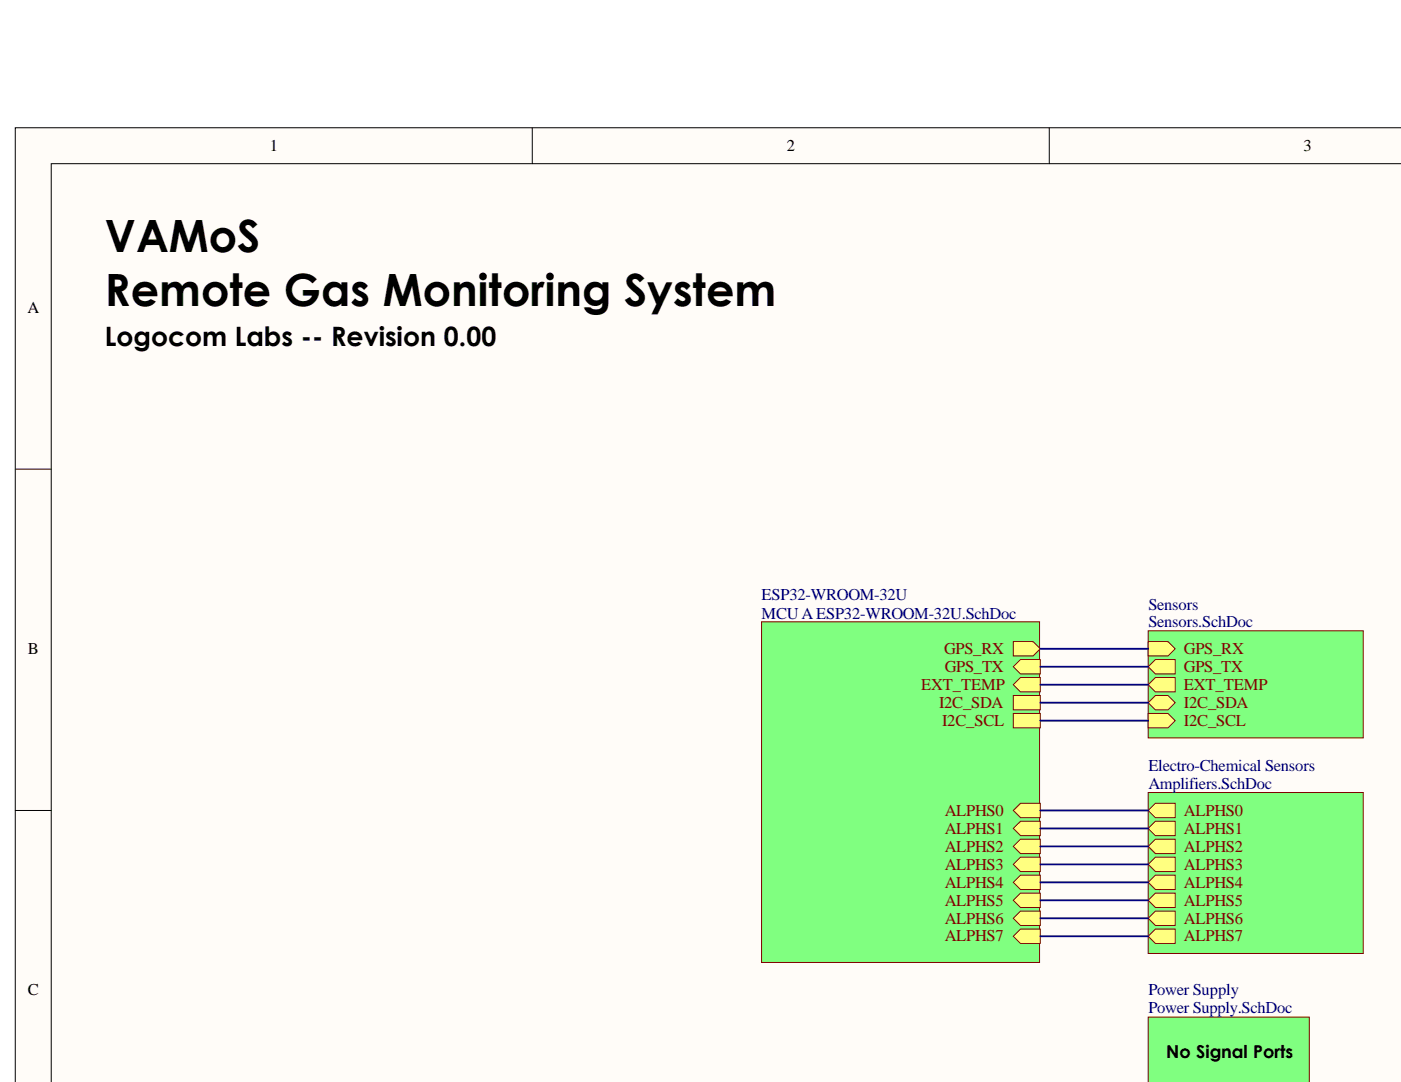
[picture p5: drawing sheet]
<svg xmlns="http://www.w3.org/2000/svg" width="186mm" height="144mm" viewBox="0 0 186 144" stroke-linecap="round" stroke-linejoin="round" font-family="sans-serif">
<g fill="#fffcf8" stroke="#000" stroke-width=".13">
<path d="M2 17h184.3v127h-184.3z"/>
<path d="M6.8 21.8h179.5v122.2h-179.5z"/>
</g>
<path d="M70.8 17v4.8M139.5 17v4.8M2 62.4h4.8M2 107.8h4.8" fill="none" stroke="#000" stroke-width=".13"/>
<path d="M152.7 83.9h28.5v14.3h-28.5z" fill="#80ff80" stroke="#800000" stroke-width=".13"/>
<path d="M152.7 85.3h2.6l.9 1-.9 1h-2.6z" fill-rule="evenodd" fill="#ffff80"/>
<path d="M152.7 85.3h2.6l.9 1-.9 1h-2.6z" fill="none" stroke="#800000" stroke-width=".13"/>
<path d="M152.7 88.7l.9-1h2.6v2h-2.6z" fill-rule="evenodd" fill="#ffff80"/>
<path d="M152.7 88.7l.9-1h2.6v2h-2.6z" fill="none" stroke="#800000" stroke-width=".13"/>
<path d="M152.7 91.1l.9-1h2.6v1.9h-2.6z" fill-rule="evenodd" fill="#ffff80"/>
<path d="M152.7 91.1l.9-1h2.6v1.9h-2.6z" fill="none" stroke="#800000" stroke-width=".13"/>
<path d="M152.7 93.5l.9-1h1.7l.9 1-.9 .9h-1.7z" fill-rule="evenodd" fill="#ffff80"/>
<path d="M152.7 93.5l.9-1h1.7l.9 1-.9 .9h-1.7z" fill="none" stroke="#800000" stroke-width=".13"/>
<path d="M152.7 94.9h2.6l.9 1-.9 .9h-2.6z" fill-rule="evenodd" fill="#ffff80"/>
<path d="M152.7 94.9h2.6l.9 1-.9 .9h-2.6z" fill="none" stroke="#800000" stroke-width=".13"/>
<path d="M152.7 105.4h28.5v21.4h-28.5z" fill="#80ff80" stroke="#800000" stroke-width=".13"/>
<path d="M152.7 119.8l.9-1h2.6v1.9h-2.6z" fill-rule="evenodd" fill="#ffff80"/>
<path d="M152.7 119.8l.9-1h2.6v1.9h-2.6z" fill="none" stroke="#800000" stroke-width=".13"/>
<path d="M152.7 117.4l.9-1h2.6v1.9h-2.6z" fill-rule="evenodd" fill="#ffff80"/>
<path d="M152.7 117.4l.9-1h2.6v1.9h-2.6z" fill="none" stroke="#800000" stroke-width=".13"/>
<path d="M152.7 124.5l.9-.9h2.6v1.9h-2.6z" fill-rule="evenodd" fill="#ffff80"/>
<path d="M152.7 124.5l.9-.9h2.6v1.9h-2.6z" fill="none" stroke="#800000" stroke-width=".13"/>
<path d="M152.7 107.8l.9-.9h2.6v1.9h-2.6z" fill-rule="evenodd" fill="#ffff80"/>
<path d="M152.7 107.8l.9-.9h2.6v1.9h-2.6z" fill="none" stroke="#800000" stroke-width=".13"/>
<path d="M152.7 122.2l.9-1h2.6v1.9h-2.6z" fill-rule="evenodd" fill="#ffff80"/>
<path d="M152.7 122.2l.9-1h2.6v1.9h-2.6z" fill="none" stroke="#800000" stroke-width=".13"/>
<path d="M152.7 115l.9-1h2.6v1.9h-2.6z" fill-rule="evenodd" fill="#ffff80"/>
<path d="M152.7 115l.9-1h2.6v1.9h-2.6z" fill="none" stroke="#800000" stroke-width=".13"/>
<path d="M152.7 112.6l.9-1h2.6v2h-2.6z" fill-rule="evenodd" fill="#ffff80"/>
<path d="M152.7 112.6l.9-1h2.6v2h-2.6z" fill="none" stroke="#800000" stroke-width=".13"/>
<path d="M152.7 110.2l.9-1h2.6v2h-2.6z" fill-rule="evenodd" fill="#ffff80"/>
<path d="M152.7 110.2l.9-1h2.6v2h-2.6z" fill="none" stroke="#800000" stroke-width=".13"/>
<g fill="#80ff80" stroke="#800000" stroke-width=".13">
<path d="M152.7 135.3h21.4v8.7h-21.4z"/>
<path d="M101.3 82.7h36.9v45.3h-36.9z"/>
</g>
<path d="M134.7 85.3h2.7l.9 1-.9 1h-2.7z" fill-rule="evenodd" fill="#ffff80"/>
<path d="M134.7 85.3h2.7l.9 1-.9 1h-2.7z" fill="none" stroke="#800000" stroke-width=".13"/>
<path d="M134.7 110.2l1-1h2.6v2h-2.6z" fill-rule="evenodd" fill="#ffff80"/>
<path d="M134.7 110.2l1-1h2.6v2h-2.6z" fill="none" stroke="#800000" stroke-width=".13"/>
<path d="M134.7 117.4l1-1h2.6v1.9h-2.6z" fill-rule="evenodd" fill="#ffff80"/>
<path d="M134.7 117.4l1-1h2.6v1.9h-2.6z" fill="none" stroke="#800000" stroke-width=".13"/>
<path d="M134.7 91.1l1-1h2.6v1.9h-2.6z" fill-rule="evenodd" fill="#ffff80"/>
<path d="M134.7 91.1l1-1h2.6v1.9h-2.6z" fill="none" stroke="#800000" stroke-width=".13"/>
<path d="M134.7 112.6l1-1h2.6v2h-2.6z" fill-rule="evenodd" fill="#ffff80"/>
<path d="M134.7 112.6l1-1h2.6v2h-2.6z" fill="none" stroke="#800000" stroke-width=".13"/>
<path d="M134.7 119.8l1-1h2.6v1.9h-2.6z" fill-rule="evenodd" fill="#ffff80"/>
<path d="M134.7 119.8l1-1h2.6v1.9h-2.6z" fill="none" stroke="#800000" stroke-width=".13"/>
<path d="M134.7 124.5l1-.9h2.6v1.9h-2.6z" fill-rule="evenodd" fill="#ffff80"/>
<path d="M134.7 124.5l1-.9h2.6v1.9h-2.6z" fill="none" stroke="#800000" stroke-width=".13"/>
<path d="M134.7 88.7l1-1h2.6v2h-2.6z" fill-rule="evenodd" fill="#ffff80"/>
<path d="M134.7 88.7l1-1h2.6v2h-2.6z" fill="none" stroke="#800000" stroke-width=".13"/>
<path d="M134.7 122.2l1-1h2.6v1.9h-2.6z" fill-rule="evenodd" fill="#ffff80"/>
<path d="M134.7 122.2l1-1h2.6v1.9h-2.6z" fill="none" stroke="#800000" stroke-width=".13"/>
<path d="M134.7 94.9h3.6v1.9h-3.6z" fill-rule="evenodd" fill="#ffff80"/>
<path d="M134.7 94.9h3.6v1.9h-3.6z" fill="none" stroke="#800000" stroke-width=".13"/>
<path d="M134.7 115l1-1h2.6v1.9h-2.6z" fill-rule="evenodd" fill="#ffff80"/>
<path d="M134.7 115l1-1h2.6v1.9h-2.6z" fill="none" stroke="#800000" stroke-width=".13"/>
<path d="M134.7 107.8l1-.9h2.6v1.9h-2.6z" fill-rule="evenodd" fill="#ffff80"/>
<path d="M134.7 107.8l1-.9h2.6v1.9h-2.6z" fill="none" stroke="#800000" stroke-width=".13"/>
<path d="M134.7 92.5h3.6v1.9h-3.6z" fill-rule="evenodd" fill="#ffff80"/>
<path d="M134.7 92.5h3.6v1.9h-3.6z" fill="none" stroke="#800000" stroke-width=".13"/>
<g fill="none" stroke="#000080" stroke-width=".24">
<path d="M138.3 86.3h14.4M138.3 88.7h14.4M138.3 91.1h14.4M138.3 93.5h14.4M138.3 95.9h14.4M138.3 110.2h14.4M138.3 112.6h14.4M138.3 115h14.4M138.3 117.4h14.4M138.3 119.8h14.4M138.3 107.8h14.4M138.3 122.2h14.4"/>
<path d="M138.3 124.5h14.4"/>
</g>
<g font-size="5.9">
<text x="14" y="33.6">VAMoS</text>
<text x="14" y="40.8">Remote Gas Monitoring System</text>
</g>
<text font-size="3.6" x="14" y="46.1">Logocom Labs -- Revision 0.00</text>
<text font-size="2.4" x="155" y="140.7">No Signal Ports</text>
<g font-size="2.2">
<text x="35.9" y="20.1">1</text>
<text x="104.6" y="20.1">2</text>
<text x="173.3" y="20.1">3</text>
<text x="3.6" y="41.6">A</text>
<text x="3.7" y="87">B</text>
<text x="3.7" y="132.4">C</text>
</g>
<g font-size="2.2" fill="#000080">
<text x="101.2" y="79.8">ESP32-WROOM-32U</text>
<text x="101.2" y="82.3">MCUAESP32-WROOM-32U.SchDoc</text>
<text x="152.7" y="81.1">Sensors</text>
<text x="152.7" y="83.5">Sensors.SchDoc</text>
<text x="152.7" y="102.6">Electro-Chemical Sensors</text>
<text x="152.7" y="104.9">Amplifiers.SchDoc</text>
<text x="152.7" y="132.4">Power Supply</text>
<text x="152.7" y="134.8">Power Supply.SchDoc</text>
</g>
<g font-size="2.2" fill="#800000">
<text x="125.5" y="87">GPS_RX</text>
<text x="125.6" y="89.4">GPS_TX</text>
<text x="157.4" y="87">GPS_RX</text>
<text x="157.4" y="89.4">GPS_TX</text>
<text x="122.5" y="91.8">EXT_TEMP</text>
<text x="124.8" y="94.2">I2C_SDA</text>
<text x="157.4" y="91.8">EXT_TEMP</text>
<text x="157.4" y="94.2">I2C_SDA</text>
<text x="125.3" y="96.6">I2C_SCL</text>
<text x="157.4" y="96.6">I2C_SCL</text>
<text x="125.6" y="110.9">ALPHS1</text>
<text x="125.6" y="113.3">ALPHS2</text>
<text x="125.6" y="108.6">ALPHS0</text>
<text x="157.4" y="108.6">ALPHS0</text>
<text x="157.4" y="113.3">ALPHS2</text>
<text x="157.4" y="110.9">ALPHS1</text>
<text x="125.6" y="118.1">ALPHS4</text>
<text x="125.6" y="115.7">ALPHS3</text>
<text x="157.4" y="118.1">ALPHS4</text>
<text x="157.4" y="115.7">ALPHS3</text>
<text x="125.6" y="120.5">ALPHS5</text>
<text x="125.6" y="125.2">ALPHS7</text>
<text x="125.6" y="122.9">ALPHS6</text>
<text x="157.4" y="120.5">ALPHS5</text>
<text x="157.4" y="125.2">ALPHS7</text>
<text x="157.4" y="122.9">ALPHS6</text>
</g>
</svg>
